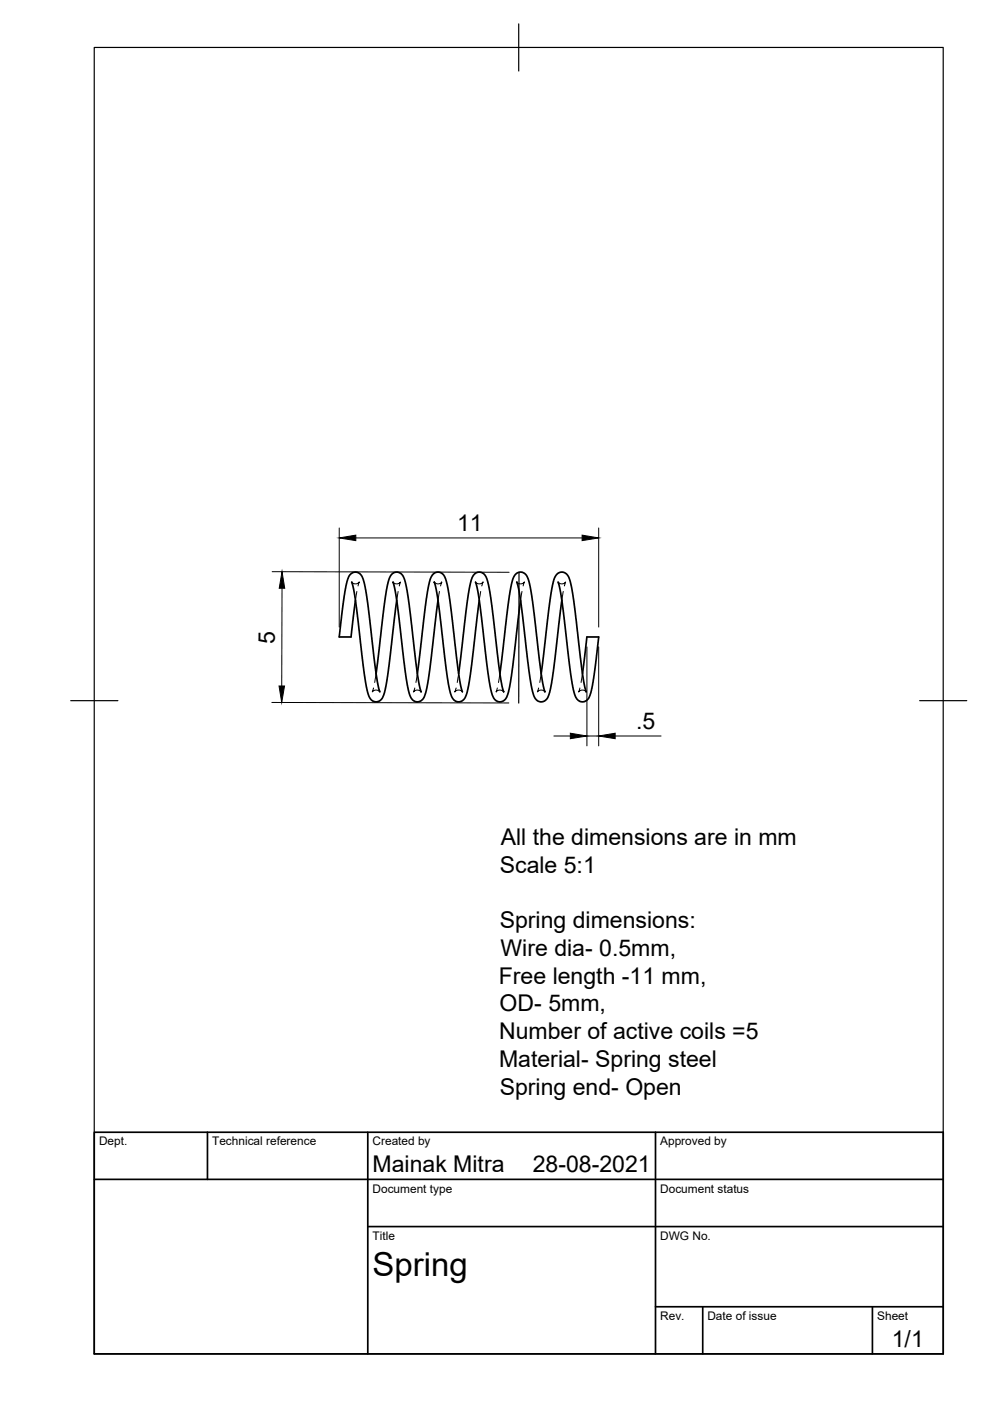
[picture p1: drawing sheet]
<svg xmlns="http://www.w3.org/2000/svg" width="210mm" height="297mm" viewBox="0 0 210 297" stroke-linecap="round" stroke-linejoin="round" font-family="sans-serif">
<!-- layer: Visible -->
<path d="M74.6 123.4l.8 4.4 1.6 13.6 .7 4.3 .6 2.2 .6 .6 .6 .3 .9-.1 .6-.6 .7-2 .8-4.8 1.6-14M75.4 127.3l-1 7.8h-2.5l.9-7.6 .8-4.2 .6-1.4 .6-.5 .7-.1 .7 .3 .5 .5 .7 2.3 .7 4.4 1.6 13.9 .8 4M83.3 123.4l.4 1.3 .5 3 2.2 17.6 .7 2.7 .6 .6 .4 .2 .9-.1 .6-.4 .4-.8 .5-1.5 .6-3.8 1.8-14.9M92.1 123.4l.4 1.4 .4 3 1.7 14.2 .6 3.7 .6 2.2 .6 .6 .6 .3 .7-.1 .7-.4 .5-1 .3-1.2 .8-5.2 1.6-13.6M100.8 123.4l.5 1.8 .5 3.1 1.4 12.5 .7 4.7 .7 2.5 .5 .5 .5 .3 .9-.1 .6-.4 .6-1.1 .2-1 .8-4.7 1.7-14.2M109.6 123.4l.4 1.4 .4 3 2.2 17.5 .8 2.6 .5 .7 .6 .2 .7-.1 .8-.5 .4-1.1 .4-1.2 .6-4.2 1.7-14.4M118.3 123.4l.4 1.4 .5 3.1 1.6 13.2 .7 4.6 .6 2.2 .5 .6 .6 .3h.6l.6-.3 .4-.5 .5-1.2 .7-4.2 .9-7a.33 .33 0 0 0 .1-.4 .33 .33 0 0 0-.4-.1h-1.8a.44 .44 0 0 0-.4 .1 .44 .44 0 0 0 0 .5l-.9 7.1M79.7 142.8l1.8-14.8 .6-3.8 .7-2.2 .7-.6 .9-.1 .7 .4 .4 .5 .7 2.2 .8 5.8 1.5 12.4 .4 2.5 .4 1.6M88.5 142.8l1.7-14.2 .7-4.5 .3-1.3 .6-1 .6-.4 .8-.1 .7 .5 .5 .6 .6 2.4 2.1 17.3 .5 2.8 .4 1.8M97.2 142.8l1.6-13.3 .8-5.3 .3-1.3 .5-1 .8-.5 .7-.1 .7 .4 .4 .5 .7 2.5 2.3 17.9 .4 2.8 .4 1.3M106 142.8l1.7-14.2 .7-4.7 .4-1.3 .5-.8 .6-.4 .8-.1 .5 .2 .5 .6 .7 2.4 .8 5.5 1.5 12.7 .8 4M114.7 142.8l1.7-14 .8-4.8 .3-1.3 .4-.8 .6-.5 .9-.1 .7 .4 .4 .5 .7 2.5 .7 4.7 1.5 12.5 .4 2.9 .5 1.9" fill="none" stroke="#000" stroke-width=".36"/>
<!-- layer: Hidden -->
<g fill="none" stroke="#000" stroke-width=".21">
<path d="M74.6 123.4l.6 .4 .6-.1 .4-.3-.3 .8M75.7 125.4l-.3 1.9M83.3 123.4l.6 .4 .6-.1 .4-.3-.2 .8M84.4 125.4l-.3 1.9M92.1 123.4l.6 .4 .5-.1 .5-.3-.3 .8M93.2 125.4l-.3 1.9M100.8 123.4l.7 .4 .5-.1 .4-.3-.2 .8M101.9 125.4l-.3 1.9M109.6 123.4l.6 .4 .5-.1 .5-.3-.3 .8M110.7 125.4l-.3 1.9M118.3 123.4l.7 .4 .5-.1 .4-.3-.2 .8M119.4 125.4l-.3 1.9"/>
<path d="M79.2 145.9l-.3 .8 .7-.4 .5 .1 .4 .3M79.7 142.8l-.3 1.9M87.9 145.9l-.2 .8 .6-.4 .6 .1 .4 .3M88.5 142.8l-.3 1.9M96.7 145.9l-.3 .8 .7-.4 .5 .1 .4 .3M97.2 142.8l-.3 1.9M105.5 145.9l-.3 .8 .6-.4 .5 .1 .5 .3M106 142.8l-.3 1.9M114.2 145.9l-.3 .8 .7-.4 .5 .1 .4 .3M114.7 142.8l-.3 1.9M123 145.9l-.3 .8 .6-.4 .7 .1 .3 .3M123.5 142.8l-.3 1.9"/>
</g>
<!-- layer: Border -->
<path d="M20 10.1h180v276.9h-180zM110 5.1v10M15 148.6h10M195 148.6h10" fill="none" stroke="#000" stroke-width=".25"/>
<!-- layer: TitleBlock -->
<path d="M20 240.1h180v46.9h-180zM20 250h180M44 240.1v9.9M78 240.1v46.9M139 240.1v46.9M78 260.1h122M139 277.1h61M149 277.1v9.9M185 277.1v9.9" fill="none" stroke="#000" stroke-width=".36"/>
<!-- layer: Dimensions -->
<path d="M71.9 111.9v21.1M75.4 114.1h48M126.9 111.9v21.1M57.7 121.2l50.2 .1M59.8 124.7l-.1 20.7M124.4 137.1v21M126.9 137.1v21M57.6 148.9l50.3 .1M117.4 156h3.5M124.4 156h2.5M130.4 156h9.8" fill="none" stroke="#000" stroke-width=".21"/>
<path d="M71.9 114.1l3.5-.6v1.1zM123.4 113.5l3.5 .6-3.5 .5zM59.8 121.2l.6 3.5h-1.2zM59.2 145.4h1.1l-.6 3.5zM120.9 155.5l3.5 .5-3.5 .6zM126.9 156l3.5-.5v1.1z" fill="#000" stroke="#000" stroke-width=".21"/>
<!-- layer: Sketch1 -->
<path d="M110 121.3v27.8" fill="none" stroke="#000" stroke-width=".25"/>
<text font-size="7" x="79" y="270.6">Spring</text>
<g font-size="4.9">
<text x="96.9" y="112.7">11</text>
<text x="58.3" y="136.4" transform="rotate(-90 58.3 136.4)">5</text>
<text x="134.9" y="154.6">.5</text>
<text x="106.2" y="179.2">All the dimensions are in mm</text>
<text x="106" y="185.1">Scale 5:1</text>
<text x="106" y="196.9">Spring dimensions:</text>
<text x="106.1" y="202.7">Wire dia- 0.5mm,</text>
<text x="105.8" y="208.5">Free length -11 mm,</text>
<text x="105.9" y="214.4">OD- 5mm,</text>
<text x="105.8" y="220.3">Number of active coils =5</text>
<text x="105.8" y="226.2">Material- Spring steel</text>
<text x="106" y="232.1">Spring end- Open</text>
<text x="79" y="248.5">Mainak Mitra</text>
<text x="113" y="248.5">28-08-2021</text>
<text x="189.1" y="285.7">1/1</text>
</g>
<g font-size="2.5">
<text x="21" y="242.9">Dept.</text>
<text x="45" y="242.9">Technical reference</text>
<text x="79" y="242.9">Created by</text>
<text x="140" y="242.9">Approved by</text>
<text x="79" y="252.8">Document type</text>
<text x="140" y="252.8">Document status</text>
<text x="79" y="262.9">Title</text>
<text x="140" y="262.9">DWG No.</text>
<text x="140" y="279.9">Rev.</text>
<text x="150" y="279.9">Date of issue</text>
<text x="186" y="279.9">Sheet</text>
</g>
</svg>
